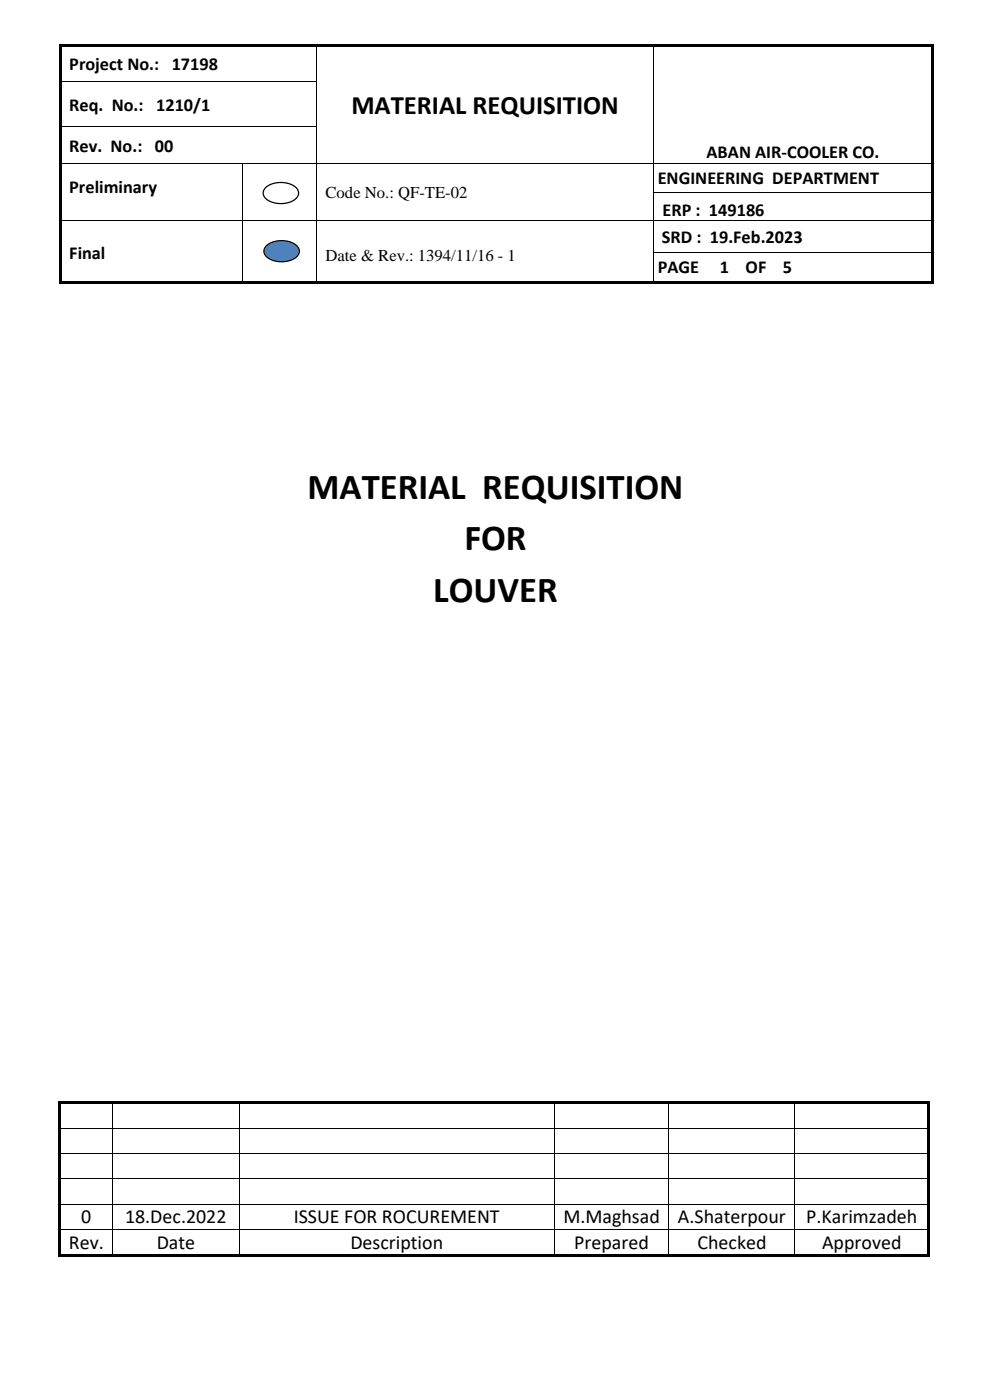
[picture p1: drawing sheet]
<svg xmlns="http://www.w3.org/2000/svg" width="210mm" height="297mm" viewBox="0 0 210 297" stroke-linecap="round" stroke-linejoin="round" font-family="sans-serif">
<g fill="#000">
<path d="M12.5 9.3h.5v.5h-.5zM13 9.3h54v.5h-54zM67 9.3h.5v.5h-.5zM67 17.2h.2v.5h-.2zM67.5 9.3h70.9v.5h-70.9zM138.4 9.3h.6v.5h-.6zM138.4 17.2h.2v.5h-.2zM139 9.3h58.4v.5h-58.4zM197.4 9.3h.5v.5h-.5zM12.5 34.5h.5v.2h-.5zM51.3 34.5h.2v.2h-.2zM67 26.6h.2v.6h-.2z"/>
<path d="M67 34.5h.2v.2h-.2zM138.4 26.6h.2v.6h-.2zM138.4 34.5h.2v.2h-.2zM197.4 34.5h.5v.2h-.5zM12.5 40.8h.5v.2h-.5zM12.5 46.8h.5v.2h-.5zM12.5 53.4h.5v.2h-.5zM51.3 40.8h.2v.2h-.2zM51.3 46.8h.2v.2h-.2zM51.3 53.4h.2v.2h-.2zM67 40.8h.2v.2h-.2zM67 46.8h.2v.2h-.2z"/>
<path d="M67 53.4h.2v.2h-.2zM138.4 40.8h.2v.2h-.2zM138.4 46.8h.2v.2h-.2zM138.4 53.4h.2v.2h-.2zM197.4 40.8h.5v.2h-.5zM197.4 46.8h.5v.2h-.5zM197.4 53.4h.5v.2h-.5zM12.5 59.7h.5v.5h-.5zM13 59.7h38.3v.5h-38.3zM51.3 59.7h.6v.5h-.6zM51.9 59.7h15.1v.5h-15.1zM67 59.7h.5v.5h-.5z"/>
<path d="M67.5 59.7h70.9v.5h-70.9zM138.4 59.7h.6v.5h-.6zM139 59.7h58.4v.5h-58.4zM197.4 59.7h.5v.5h-.5z"/>
</g>
<g fill="#000">
<path d="M12.5 9.8h.5v7.4h-.5z" fill-rule="evenodd"/>
<path d="M12.5 17.2h.5v.5h-.5z" fill-rule="evenodd"/>
<path d="M197.4 9.8h.5v7.4h-.5z" fill-rule="evenodd"/>
<path d="M197.4 17.2h.5v.5h-.5z" fill-rule="evenodd"/>
<path d="M12.5 17.7h.5v8.9h-.5z" fill-rule="evenodd"/>
<path d="M12.5 26.6h.5v.6h-.5z" fill-rule="evenodd"/>
<path d="M12.5 27.2h.5v7.3h-.5z" fill-rule="evenodd"/>
<path d="M197.4 17.7h.5v8.9h-.5z" fill-rule="evenodd"/>
<path d="M197.4 26.6h.5v.6h-.5z" fill-rule="evenodd"/>
<path d="M197.4 27.2h.5v7.3h-.5z" fill-rule="evenodd"/>
<path d="M12.5 34.7h.5v6.1h-.5z" fill-rule="evenodd"/>
<path d="M12.5 41h.5v5.8h-.5z" fill-rule="evenodd"/>
<path d="M12.5 47h.5v6.4h-.5z" fill-rule="evenodd"/>
<path d="M12.5 53.6h.5v6.1h-.5z" fill-rule="evenodd"/>
<path d="M197.4 34.7h.5v6.1h-.5z" fill-rule="evenodd"/>
<path d="M197.4 41h.5v5.8h-.5z" fill-rule="evenodd"/>
<path d="M197.4 47h.5v6.4h-.5z" fill-rule="evenodd"/>
<path d="M197.4 53.6h.5v6.1h-.5z" fill-rule="evenodd"/>
</g>
<g fill="none" stroke="#000" stroke-width=".21">
<path d="M13 17.3h54M67.1 9.8v7.4M67.1 17.7v8.9M138.5 9.8v7.4M138.5 17.7v8.9M13 26.7h54M13 34.6h38.3M51.4 34.7v6.1M51.5 34.6h15.5M67.1 27.2v7.3M67.1 34.7v6.1M67.2 34.6h71.2"/>
<path d="M138.5 27.2v7.3M138.5 34.7v6.1M138.6 34.6h58.8M13 46.9h38.3M51.4 41v5.8M51.4 47v6.4M51.4 53.6v6.1M51.5 46.9h15.5M67.1 41v5.8M67.1 47v6.4M67.1 53.6v6.1M67.2 46.9h71.2"/>
<path d="M138.5 41v5.8M138.5 47v6.4M138.5 53.6v6.1M138.6 40.9h58.8M138.6 46.9h58.8M138.6 53.5h58.8"/>
</g>
<path d="M56.3 52.3a5.2 5.2 0 0 1 6.8 0 1.73 1.73 0 0 1-1.1 2.7 5.3 5.3 0 0 1-5.7-.7 1.46 1.46 0 0 1 0-2z" fill-rule="evenodd" fill="#4f81bd"/>
<path d="M56.3 52.3a5.2 5.2 0 0 1 6.8 0 1.73 1.73 0 0 1-1.1 2.7 5.3 5.3 0 0 1-5.7-.7 1.46 1.46 0 0 1 0-2z" fill="none" stroke="#000" stroke-width=".26"/>
<path d="M56.2 40a5.2 5.2 0 0 1 6.7 0 1.73 1.73 0 0 1-1 2.7 5.3 5.3 0 0 1-5.7-.8 1.46 1.46 0 0 1 0-1.9z" fill-rule="evenodd" fill="#fff"/>
<path d="M56.2 40a5.2 5.2 0 0 1 6.7 0 1.73 1.73 0 0 1-1 2.7 5.3 5.3 0 0 1-5.7-.8 1.46 1.46 0 0 1 0-1.9z" fill="none" stroke="#000" stroke-width=".26"/>
<g fill="#000">
<path d="M12.4 233.6h.6v.5h-.6z" fill-rule="evenodd"/>
<path d="M12.4 233.6h.6v.5h-.6z" fill-rule="evenodd"/>
<path d="M12.4 234.1h.6v5.2h-.6z" fill-rule="evenodd"/>
<path d="M13 233.6h10.8v.5h-10.8z" fill-rule="evenodd"/>
<path d="M23.8 233.6h.5v.5h-.5z" fill-rule="evenodd"/>
<path d="M24.3 233.6h26.3v.5h-26.3z" fill-rule="evenodd"/>
<path d="M50.6 233.6h.5v.5h-.5z" fill-rule="evenodd"/>
<path d="M51.1 233.6h66.3v.5h-66.3z" fill-rule="evenodd"/>
<path d="M117.4 233.6h.5v.5h-.5z" fill-rule="evenodd"/>
<path d="M117.9 233.6h23.8v.5h-23.8z" fill-rule="evenodd"/>
<path d="M141.7 233.6h.5v.5h-.5z" fill-rule="evenodd"/>
<path d="M142.2 233.6h26.2v.5h-26.2z" fill-rule="evenodd"/>
<path d="M168.4 233.6h.5v.5h-.5z" fill-rule="evenodd"/>
<path d="M168.9 233.6h27.7v.5h-27.7z" fill-rule="evenodd"/>
<path d="M196.6 233.6h.5v.5h-.5z" fill-rule="evenodd"/>
<path d="M196.6 233.6h.5v.5h-.5z" fill-rule="evenodd"/>
<path d="M196.6 234.1h.5v5.2h-.5z" fill-rule="evenodd"/>
<path d="M12.4 239.5h.6v5.2h-.6z" fill-rule="evenodd"/>
<path d="M12.4 244.8h.6v5.2h-.6z" fill-rule="evenodd"/>
<path d="M12.4 250.2h.6v5.2h-.6z" fill-rule="evenodd"/>
<path d="M196.6 239.5h.5v5.2h-.5z" fill-rule="evenodd"/>
<path d="M196.6 244.8h.5v5.2h-.5z" fill-rule="evenodd"/>
<path d="M196.6 250.2h.5v5.2h-.5z" fill-rule="evenodd"/>
<path d="M12.4 255.5h.6v5.2h-.6z" fill-rule="evenodd"/>
<path d="M12.4 260.9h.6v5.1h-.6z" fill-rule="evenodd"/>
<path d="M12.4 266h.6v.6h-.6z" fill-rule="evenodd"/>
<path d="M12.4 266h.6v.6h-.6z" fill-rule="evenodd"/>
<path d="M13 266h10.8v.6h-10.8z" fill-rule="evenodd"/>
<path d="M23.8 266h.5v.6h-.5z" fill-rule="evenodd"/>
<path d="M24.3 266h26.3v.6h-26.3z" fill-rule="evenodd"/>
<path d="M50.6 266h.5v.6h-.5z" fill-rule="evenodd"/>
<path d="M51.1 266h66.3v.6h-66.3z" fill-rule="evenodd"/>
<path d="M117.4 266h.5v.6h-.5z" fill-rule="evenodd"/>
<path d="M117.9 266h23.8v.6h-23.8z" fill-rule="evenodd"/>
<path d="M141.7 266h.5v.6h-.5z" fill-rule="evenodd"/>
<path d="M142.2 266h26.2v.6h-26.2z" fill-rule="evenodd"/>
<path d="M168.4 266h.5v.6h-.5z" fill-rule="evenodd"/>
<path d="M168.9 266h27.7v.6h-27.7z" fill-rule="evenodd"/>
<path d="M196.6 255.5h.5v5.2h-.5z" fill-rule="evenodd"/>
<path d="M196.6 260.9h.5v5.1h-.5z" fill-rule="evenodd"/>
<path d="M196.6 266h.5v.6h-.5z" fill-rule="evenodd"/>
<path d="M196.6 266h.5v.6h-.5z" fill-rule="evenodd"/>
</g>
<g fill="none" stroke="#000" stroke-width=".21">
<path d="M13 239.4h10.8M23.9 234.1v5.2M23.9 239.5v5.2M24 239.4h26.6M50.7 234.1v5.2M50.7 239.5v5.2M50.8 239.4h66.6M117.5 234.1v5.2M117.5 239.5v5.2M117.6 239.4h24.1M141.8 234.1v5.2M141.8 239.5v5.2"/>
<path d="M141.9 239.4h26.5M168.4 234.1v5.2M168.4 239.5v5.2M168.5 239.4h28.1M13 244.7h10.8M13 250.1h10.8M13 255.4h10.8M23.9 244.8v5.2M23.9 250.2v5.2M23.9 255.5v5.2M24 244.7h26.6M24 250.1h26.6"/>
<path d="M24 255.4h26.6M50.7 244.8v5.2M50.7 250.2v5.2M50.7 255.5v5.2M50.8 244.7h66.6M50.8 250.1h66.6M50.8 255.4h66.6M117.5 244.8v5.2M117.5 250.2v5.2M117.5 255.5v5.2M117.6 244.7h24.1M117.6 250.1h24.1"/>
<path d="M117.6 255.4h24.1M141.8 244.8v5.2M141.8 250.2v5.2M141.8 255.5v5.2M141.9 244.7h26.5M141.9 250.1h26.5M141.9 255.4h26.5M168.4 244.8v5.2M168.4 250.2v5.2M168.4 255.5v5.2M168.5 244.7h28.1M168.5 250.1h28.1"/>
<path d="M168.5 255.4h28.1M13 260.8h10.8M23.9 260.9v5.1M24 260.8h26.6M50.7 260.9v5.1M50.8 260.8h66.6M117.5 260.9v5.1M117.6 260.8h24.1M141.8 260.9v5.1M141.9 260.8h26.5M168.4 260.9v5.1M168.5 260.8h28.1"/>
</g>
<g fill="#000">
<path d="M12.4 239.3h.6v.2h-.6zM23.8 239.3h.2v.2h-.2zM50.6 239.3h.2v.2h-.2zM117.4 239.3h.2v.2h-.2zM141.7 239.3h.2v.2h-.2zM168.4 239.3h.1v.2h-.1zM196.6 239.3h.5v.2h-.5zM12.4 244.7h.6v.1h-.6zM12.4 250h.6v.2h-.6zM12.4 255.4h.6v.1h-.6zM23.8 244.7h.2v.1h-.2zM23.8 250h.2v.2h-.2z"/>
<path d="M23.8 255.4h.2v.1h-.2zM50.6 244.7h.2v.1h-.2zM50.6 250h.2v.2h-.2zM50.6 255.4h.2v.1h-.2zM117.4 244.7h.2v.1h-.2zM117.4 250h.2v.2h-.2zM117.4 255.4h.2v.1h-.2zM141.7 244.7h.2v.1h-.2zM141.7 250h.2v.2h-.2zM141.7 255.4h.2v.1h-.2zM168.4 244.7h.1v.1h-.1zM168.4 250h.1v.2h-.1z"/>
<path d="M168.4 255.4h.1v.1h-.1zM196.6 244.7h.5v.1h-.5zM196.6 250h.5v.2h-.5zM196.6 255.4h.5v.1h-.5zM12.4 260.7h.6v.2h-.6zM23.8 260.7h.2v.2h-.2zM50.6 260.7h.2v.2h-.2zM117.4 260.7h.2v.2h-.2zM141.7 260.7h.2v.2h-.2zM168.4 260.7h.1v.2h-.1zM196.6 260.7h.5v.2h-.5z"/>
</g>
<g font-size="7.8">
<text x="65.2" y="105.9">MATERIAL REQUISITION</text>
<text x="98.4" y="116.8">FOR</text>
<text x="91.8" y="127.7">LOUVER</text>
</g>
<text font-size="5.7" x="74.5" y="24.2">MATERIAL REQUISITION</text>
<g font-size="4.2">
<text x="17.2" y="259.5">0</text>
<text x="26.5" y="259.5">18.Dec.2022</text>
<text x="62.3" y="259.5">ISSUE FOR ROCUREMENT</text>
<text x="119.4" y="259.5">M.Maghsad</text>
<text x="143.7" y="259.5">A.Shaterpour</text>
<text x="170.9" y="259.5">P.Karimzadeh</text>
<text x="14.6" y="264.9">Rev.</text>
<text x="33.2" y="264.9">Date</text>
<text x="74.3" y="264.9">Description</text>
<text x="121.7" y="264.9">Prepared</text>
<text x="147.8" y="264.9">Checked</text>
<text x="174.2" y="264.9">Approved</text>
</g>
<g font-size="3.9">
<text x="14.7" y="14.8">Project No.: 17198</text>
<text x="14.7" y="23.5">Req. No.: 1210/1</text>
<text x="14.7" y="32.2">Rev. No.: 00</text>
<text x="149.8" y="33.5">ABAN AIR-COOLER CO.</text>
<text x="14.7" y="41">Preliminary</text>
<text x="139.4" y="39.1">ENGINEERING DEPARTMENT</text>
<text x="140.4" y="45.8">ERP : 149186</text>
<text x="140.3" y="51.5">SRD : 19.Feb.2023</text>
<text x="14.7" y="54.8">Final</text>
<text x="139.4" y="58">PAGE</text>
<text x="152.5" y="58">1</text>
<text x="158" y="58">OF</text>
<text x="165.9" y="58">5</text>
</g>
<g font-size="3.5">
<text x="69" y="42">Code No.: QF-TE-02</text>
<text x="69" y="55.3">Date &amp; Rev.: 1394/11/16 - 1</text>
</g>
</svg>
